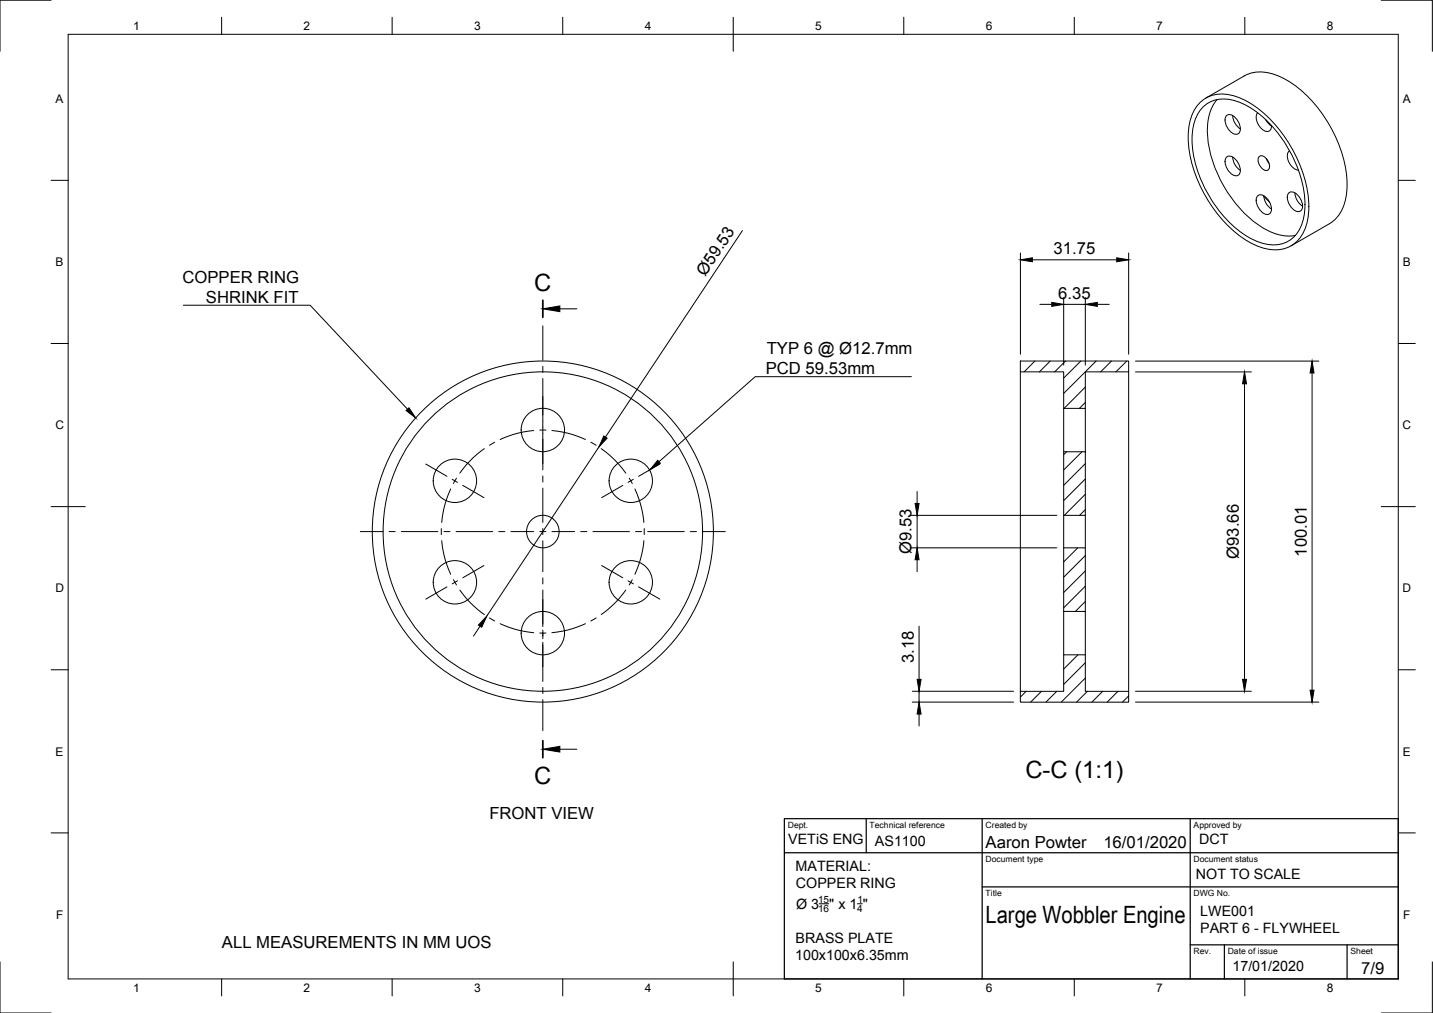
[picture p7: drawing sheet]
<svg xmlns="http://www.w3.org/2000/svg" width="420mm" height="297mm" viewBox="0 0 420 297" stroke-linecap="round" stroke-linejoin="round" font-family="sans-serif">
<!-- layer: Visible -->
<g fill="none" stroke="#000" stroke-width=".29">
<path d="M352 29.9a10.1 10.1 0 0 1 10.7-1.5 34 34 0 0 1 17.3 17.4 31.4 31.4 0 0 1 3.4 18.5 9.9 9.9 0 0 1-8 8.9 17.1 17.1 0 0 1-12.4-4.4 39.7 39.7 0 0 1-14.6-28.6 14.1 14.1 0 0 1 3.6-10.3zM352.9 31.2a9.4 9.4 0 0 1 10-1.4 32.4 32.4 0 0 1 16.7 17.4 27.1 27.1 0 0 1 2.4 17.7 8.8 8.8 0 0 1-11.3 6.6 27.7 27.7 0 0 1-15.3-12.6 31.9 31.9 0 0 1-5.6-21.5 11.3 11.3 0 0 1 3.1-6.2zM353.6 28.8l11.2-6.5a11.7 11.7 0 0 1 11 .4 38.1 38.1 0 0 1 18.2 24 22.3 22.3 0 0 1-.6 15 9.3 9.3 0 0 1-3.6 3.9l-11.3 6.5M356.8 29.2a16.2 16.2 0 0 0-2.4 13.4 37 37 0 0 0 16.5 24.6 13.6 13.6 0 0 0 8.9 1.8M359.7 33.8a2.07 2.07 0 0 1 2.7 .9 3.6 3.6 0 0 1 .8 4.4 2.07 2.07 0 0 1-2.8-.8 3.6 3.6 0 0 1-.7-4.5zM361.4 33.9a5 5 0 0 0 2.3 3.9M368.7 33.1a4.1 4.1 0 0 0 2.2 5.3 1.35 1.35 0 0 0 1.5-.1 1.35 1.35 0 0 0 .4-1.5M371.1 35l.6 1 1.1 1M359.7 46a2.07 2.07 0 0 1 2.7 .9 3.6 3.6 0 0 1 .8 4.4 2.07 2.07 0 0 1-2.8-.9 3.6 3.6 0 0 1-.7-4.4zM361.4 46.1a5 5 0 0 0 2.3 3.9M368.8 57.4a2.07 2.07 0 0 1 2.7 .8 3.6 3.6 0 0 1 .8 4.4 2.07 2.07 0 0 1-2.7-.8 3.6 3.6 0 0 1-.8-4.4zM369.1 46a1.49 1.49 0 0 1 2.3 .6l.6 1.1a1.37 1.37 0 0 1 .2 1.5 1.37 1.37 0 0 1-1.2 .8 3.2 3.2 0 0 1-1.9-4z"/>
<path d="M370.6 57.4a5 5 0 0 0 2.2 3.9M370.6 57.6l1.7 1.7M371.3 46.5l.8 1.4M377.9 56.5a2.07 2.07 0 0 1 2.8 .9 3.6 3.6 0 0 1 .7 4.4 2.07 2.07 0 0 1-2.7-.9 3.6 3.6 0 0 1-.8-4.4zM378.1 44.2a3.2 3.2 0 0 0 .4 4.4l1.3 1.1 .9 .2M379.7 56.6a5 5 0 0 0 2.2 3.9M299.2 105.9h31.7v3.1h-12.7v10.7h-6.3v-10.7h-12.7zM299.2 109v93.7M311.9 119.7v12.8M318.2 119.7v12.8M330.9 109v93.7M311.9 132.5h6.3v18.6h-6.3z"/>
<path d="M311.9 151.1v9.5M318.2 151.1v9.5M311.9 160.6h6.3v18.7h-6.3zM311.9 179.3v12.7M318.2 179.3v12.7M299.2 202.7h12.7v-10.7h6.3v10.7h12.7v3.2h-31.7z"/>
<circle cx="159.2" cy="126.1" r="6.4"/>
<circle cx="133.4" cy="141" r="6.4"/>
<circle cx="159.2" cy="155.9" r="50"/>
<circle cx="159.2" cy="155.9" r="46.8"/>
<circle cx="159.2" cy="155.9" r="4.8"/>
<circle cx="184.9" cy="141" r="6.4"/>
<circle cx="133.4" cy="170.7" r="6.4"/>
<circle cx="184.9" cy="170.7" r="6.4"/>
<circle cx="159.2" cy="185.6" r="6.4"/>
</g>
<!-- layer: Border -->
<g fill="none" stroke="#000" stroke-width=".29">
<path d="M15 .1h-15v15M20 10.1h390v276.9h-390zM65 5.1v5M115 5.1v5M165 5.1v5M215 5.1v10M265 5.1v5M315 5.1v5M365 5.1v5M405 .1h15v15M15 52.9h5M410 52.9h5"/>
<path d="M15 100.7h5M410 100.7h5M15 148.6h10M405 148.6h10M15 196.4h5M410 196.4h5M15 244.2h5M410 244.2h5M0 282.1v14.9h15M65 287v5M115 287v5M165 287v5"/>
<path d="M215 282.1v9.9M265 287v5M315 287v5M365 287v5M420 282.1v14.9h-15"/>
</g>
<!-- layer: TitleBlock -->
<path d="M230 240.1h180v46.9h-180zM230 250h180M254 240.1v9.9M288 240.1v46.9M349 240.1v46.9M288 260.1h122M349 277.1h61M359 277.1v9.9M395 277.1v9.9" fill="none" stroke="#000" stroke-width=".36"/>
<!-- layer: Center Lines -->
<g fill="none" stroke="#000" stroke-width=".29">
<path d="M159.2 95.6v10M159.2 107.4v1.8M159.2 111v26.8M124.8 136.1l6.2 3.6M142 131.6l-3.2 2.6-2.1 2.1-1.9 2.4M145.1 129.7l-1.6 .9M156.5 126.2l-4.5 .8-5.4 1.9M158.3 126.1h1.8M159.2 139.6v1.7M161.8 126.2l4.5 .8 5.3 1.9M173.2 129.7l1.6 .9M176.3 131.6l2.1 1.5 2.2 2.1 2.9 3.5"/>
<path d="M193.5 136.1l-6.3 3.6M105.6 155.9h6.7M114.1 155.9h1.8M117.7 155.9h10.7M129.4 155v1.8M129.5 158.5l1 5.6 1.6 4.3M130.2 155.9h1.8M132.1 143.4l-1.6 4.2-1 5.6M132.6 140.6l1.5 .8M133.7 155.9h10.7M133.8 140.2l-.9 1.6M135.7 142.3l6.2 3.6"/>
<path d="M146.2 155.9h1.8M149.8 155.9h6.7M158.3 155.9h1.7M159.2 143.1v10.1M159.2 155v1.8M159.2 158.6v9M161.8 155.9h6.7M170.3 155.9h1.8M173.8 155.9h10.8M182.6 142.3l-6.2 3.6M184.5 140.2l.9 1.6M185.7 140.6l-1.6 .8"/>
<path d="M186.2 143.4l1.5 4.2 .7 3 .4 2.6M186.4 155.9h1.7M188.8 158.5l-.4 2.7-.7 2.9-1.5 4.3M188.9 155v1.8M189.9 155.9h10.7M202.4 155.9h1.8M206 155.9h6.7M131 172.1l-6.2 3.6M132.9 170l.9 1.5M134.1 170.3l-1.5 .9M134.8 173l2.9 3.5 4.3 3.7M141.9 165.8l-6.2 3.6"/>
<path d="M159.2 169.4v1.8M159.2 173v10.7M176.4 165.8l6.2 3.6M183.5 173l-2.9 3.5-4.3 3.7M184.1 170.3l1.6 .9M185.4 170l-.9 1.5M187.2 172.1l6.3 3.6M143.5 181.2l1.5 .9M146.6 182.9l5.4 1.9 4.5 .7M158.3 185.6h1.8M159.2 184.7v2.6M159.2 188.3v11.5"/>
<path d="M171.6 182.9l-5.3 1.9-4.5 .7M174.8 181.2l-1.6 .9M159.2 201.6v1.8M159.2 205.2v9.1"/>
</g>
<!-- layer: Annotations -->
<path d="M159.2 90.6l4.9-.9v1.7zM119.1 120.4l.8-.8 2 2.9zM192.8 135l.8 .8-3 1.9zM159.2 219.7l4.9-.9v1.7z" fill="#000" stroke="#000" stroke-width=".29"/>
<path d="M53.7 89.5h37.2l28.6 30.5M164.1 90.6h5M267.2 110.5h-45.8l-28.2 24.9M164.1 219.7h5M240.2 265h2.8M251.4 265h1.4" fill="none" stroke="#000" stroke-width=".29"/>
<!-- layer: Dimensions -->
<g fill="none" stroke="#000" stroke-width=".29">
<path d="M217.7 67.6l-40.2 60.6M299.2 74.2v29.7M302.7 76.2h24.7M330.9 74.2v29.7M304.9 89.2h3.5M311.9 87.3v19.7M311.9 89.2h6.3M318.2 87.3v19.7M321.7 89.2h3.5M332.9 109.1h34M332.9 105.9h53.8M364.9 112.6v86.6"/>
<path d="M384.7 109.4v93M175.6 131.1l-32.9 49.6M266.9 151.1h43M268.9 144.1v3.5M268.9 151.1v9.5M266.9 160.6h43M268.9 164.1v3.5M140.8 183.6l-2 2.9M269.5 183.6v15.6M267.5 202.7h29.7M267.5 205.9h29.7M269.5 202.7v3.2"/>
<path d="M269.5 209.4v3.5M332.9 202.7h34M332.9 205.9h53.8"/>
</g>
<g fill="#000" stroke="#000" stroke-width=".29">
<path d="M299.2 76.2l3.5-.6v1.2zM327.4 75.6l3.5 .6-3.5 .6zM308.4 88.7l3.5 .5-3.5 .6zM318.2 89.2l3.5-.5v1.1zM364.9 109.1l.6 3.5h-1.2zM384.7 105.9l.6 3.5h-1.2zM177 127.8l1 .7-2.4 2.6zM268.3 147.6h1.2l-.6 3.5zM268.9 160.6l.6 3.5h-1.2zM142.7 180.7l-1.5 3.2-.9-.6zM268.9 199.2h1.2l-.6 3.5zM364.3 199.2h1.2l-.6 3.5z"/>
<path d="M269.5 205.9l.6 3.5h-1.2zM384.1 202.4h1.2l-.6 3.5z"/>
</g>
<!-- layer: Hatching -->
<g fill="none" stroke="#000" stroke-width=".29">
<path d="M303.4 105.9l-3.2 3.2M307.9 105.9l-3.2 3.2M312.4 105.9l-3.2 3.2M316.9 105.9l-5 5M318.2 113.5l-6.2 6.3M318.2 118l-1.7 1.8M321.4 105.9l-9.5 9.5M325.9 105.9l-3.2 3.2M330.3 105.9l-3.1 3.2M312.7 132.5l-.8 .8M317.2 132.5l-5.3 5.3M318.2 136l-6.3 6.3"/>
<path d="M318.2 140.4l-6.3 6.4M318.2 144.9l-6.1 6.2M318.2 149.4l-1.7 1.7M316 160.6l-4.1 4.2M318.2 162.9l-6.3 6.4M318.2 167.4l-6.3 6.3M318.2 171.9l-6.3 6.3M318.2 176.4l-2.9 2.9M316.1 192l-4.2 4.2M318.2 194.3l-6.3 6.4M318.2 198.8l-7 7.1M300.9 202.7l-1.7 1.7"/>
<path d="M305.4 202.7l-3.2 3.2M309.9 202.7l-3.2 3.2M318.8 202.7l-3.1 3.2M323.3 202.7l-3.2 3.2M327.8 202.7l-3.2 3.2M330.9 204.1l-1.8 1.8"/>
</g>
<!-- layer: Annotations -->
<path d="M159.2 88v5.1M159.2 217.2v5" fill="none" stroke="#000" stroke-width=".51"/>
<g font-size="7">
<text x="156.6" y="85.5">C</text>
<text x="156.6" y="229.8">C</text>
<text x="300.7" y="228.2">C-C (1:1)</text>
<text x="289" y="270.6">Large Wobbler Engine</text>
</g>
<g font-size="4.9">
<text x="308.9" y="74.6">31.75</text>
<text x="53.5" y="82.9">COPPER RING</text>
<text x="206.7" y="81.1" transform="rotate(-56 206.7 81.1)">Ø59.53</text>
<text x="60.4" y="88.8">SHRINK FIT</text>
<text x="310.3" y="87.7">6.35</text>
<text x="224.8" y="103.9">TYP 6 @ Ø12.7mm</text>
<text x="224.5" y="109.8">PCD 59.53mm</text>
<text x="267.3" y="162.5" transform="rotate(-90 267.3 162.5)">Ø9.53</text>
<text x="363.3" y="163.9" transform="rotate(-90 363.3 163.9)">Ø93.66</text>
<text x="383.1" y="163.2" transform="rotate(-90 383.1 163.2)">100.01</text>
<text x="267.9" y="194.4" transform="rotate(-90 267.9 194.4)">3.18</text>
<text x="143.5" y="240.2">FRONT VIEW</text>
<text x="289" y="248.5">Aaron Powter</text>
<text x="323.5" y="248.5">16/01/2020</text>
<text x="65.1" y="277.9">ALL MEASUREMENTS IN MM UOS</text>
<text x="399.1" y="285.7">7/9</text>
</g>
<g font-size="4.2">
<text x="231.1" y="247.6">VETiS ENG</text>
<text x="256.5" y="248">AS1100</text>
<text x="351.6" y="247.5">DCT</text>
<text x="233.3" y="255.5">MATERIAL:</text>
<text x="350.6" y="257.8">NOT TO SCALE</text>
<text x="233.4" y="260.5">COPPER RING</text>
<text x="233.4" y="266.5">Ø 3</text>
<text x="243.1" y="266.5">&quot; x 1 &quot;</text>
<text x="351.9" y="268.5">LWE001</text>
<text x="351.9" y="273.5">PART 6 - FLYWHEEL</text>
<text x="233.1" y="281.6">100x100x6.35mm</text>
<text x="233.3" y="276.5">BRASS PLATE</text>
<text x="361.4" y="284.7">17/01/2020</text>
</g>
<g font-size="3.5">
<text x="39" y="8.8">1</text>
<text x="89" y="8.8">2</text>
<text x="139" y="8.8">3</text>
<text x="189" y="8.8">4</text>
<text x="239" y="8.8">5</text>
<text x="289" y="8.8">6</text>
<text x="339" y="8.8">7</text>
<text x="389" y="8.8">8</text>
<text x="16.3" y="30.2">A</text>
<text x="411.3" y="30.2">A</text>
<text x="16.3" y="78">B</text>
<text x="411.3" y="78">B</text>
<text x="16.2" y="125.9">C</text>
<text x="411.2" y="125.9">C</text>
<text x="16.2" y="173.7">D</text>
<text x="411.2" y="173.7">D</text>
<text x="16.3" y="221.6">E</text>
<text x="411.3" y="221.6">E</text>
<text x="16.4" y="269.4">F</text>
<text x="411.4" y="269.4">F</text>
<text x="39" y="290.8">1</text>
<text x="89" y="290.8">2</text>
<text x="139" y="290.8">3</text>
<text x="189" y="290.8">4</text>
<text x="239" y="290.8">5</text>
<text x="289" y="290.8">6</text>
<text x="339" y="290.8">7</text>
<text x="389" y="290.8">8</text>
</g>
<g font-size="2.9">
<text x="239.9" y="264.7">15</text>
<text x="239.9" y="267.5">16</text>
<text x="251.4" y="267.5">4</text>
<text x="251.4" y="264.7">1</text>
</g>
<g font-size="2.5">
<text x="231" y="242.9">Dept.</text>
<text x="255" y="242.9">Technical reference</text>
<text x="289" y="242.9">Created by</text>
<text x="350" y="242.9">Approved by</text>
<text x="289" y="252.8">Document type</text>
<text x="350" y="252.8">Document status</text>
<text x="289" y="262.9">Title</text>
<text x="350" y="262.9">DWG No.</text>
<text x="350" y="279.9">Rev.</text>
<text x="360" y="279.9">Date of issue</text>
<text x="396" y="279.9">Sheet</text>
</g>
</svg>
